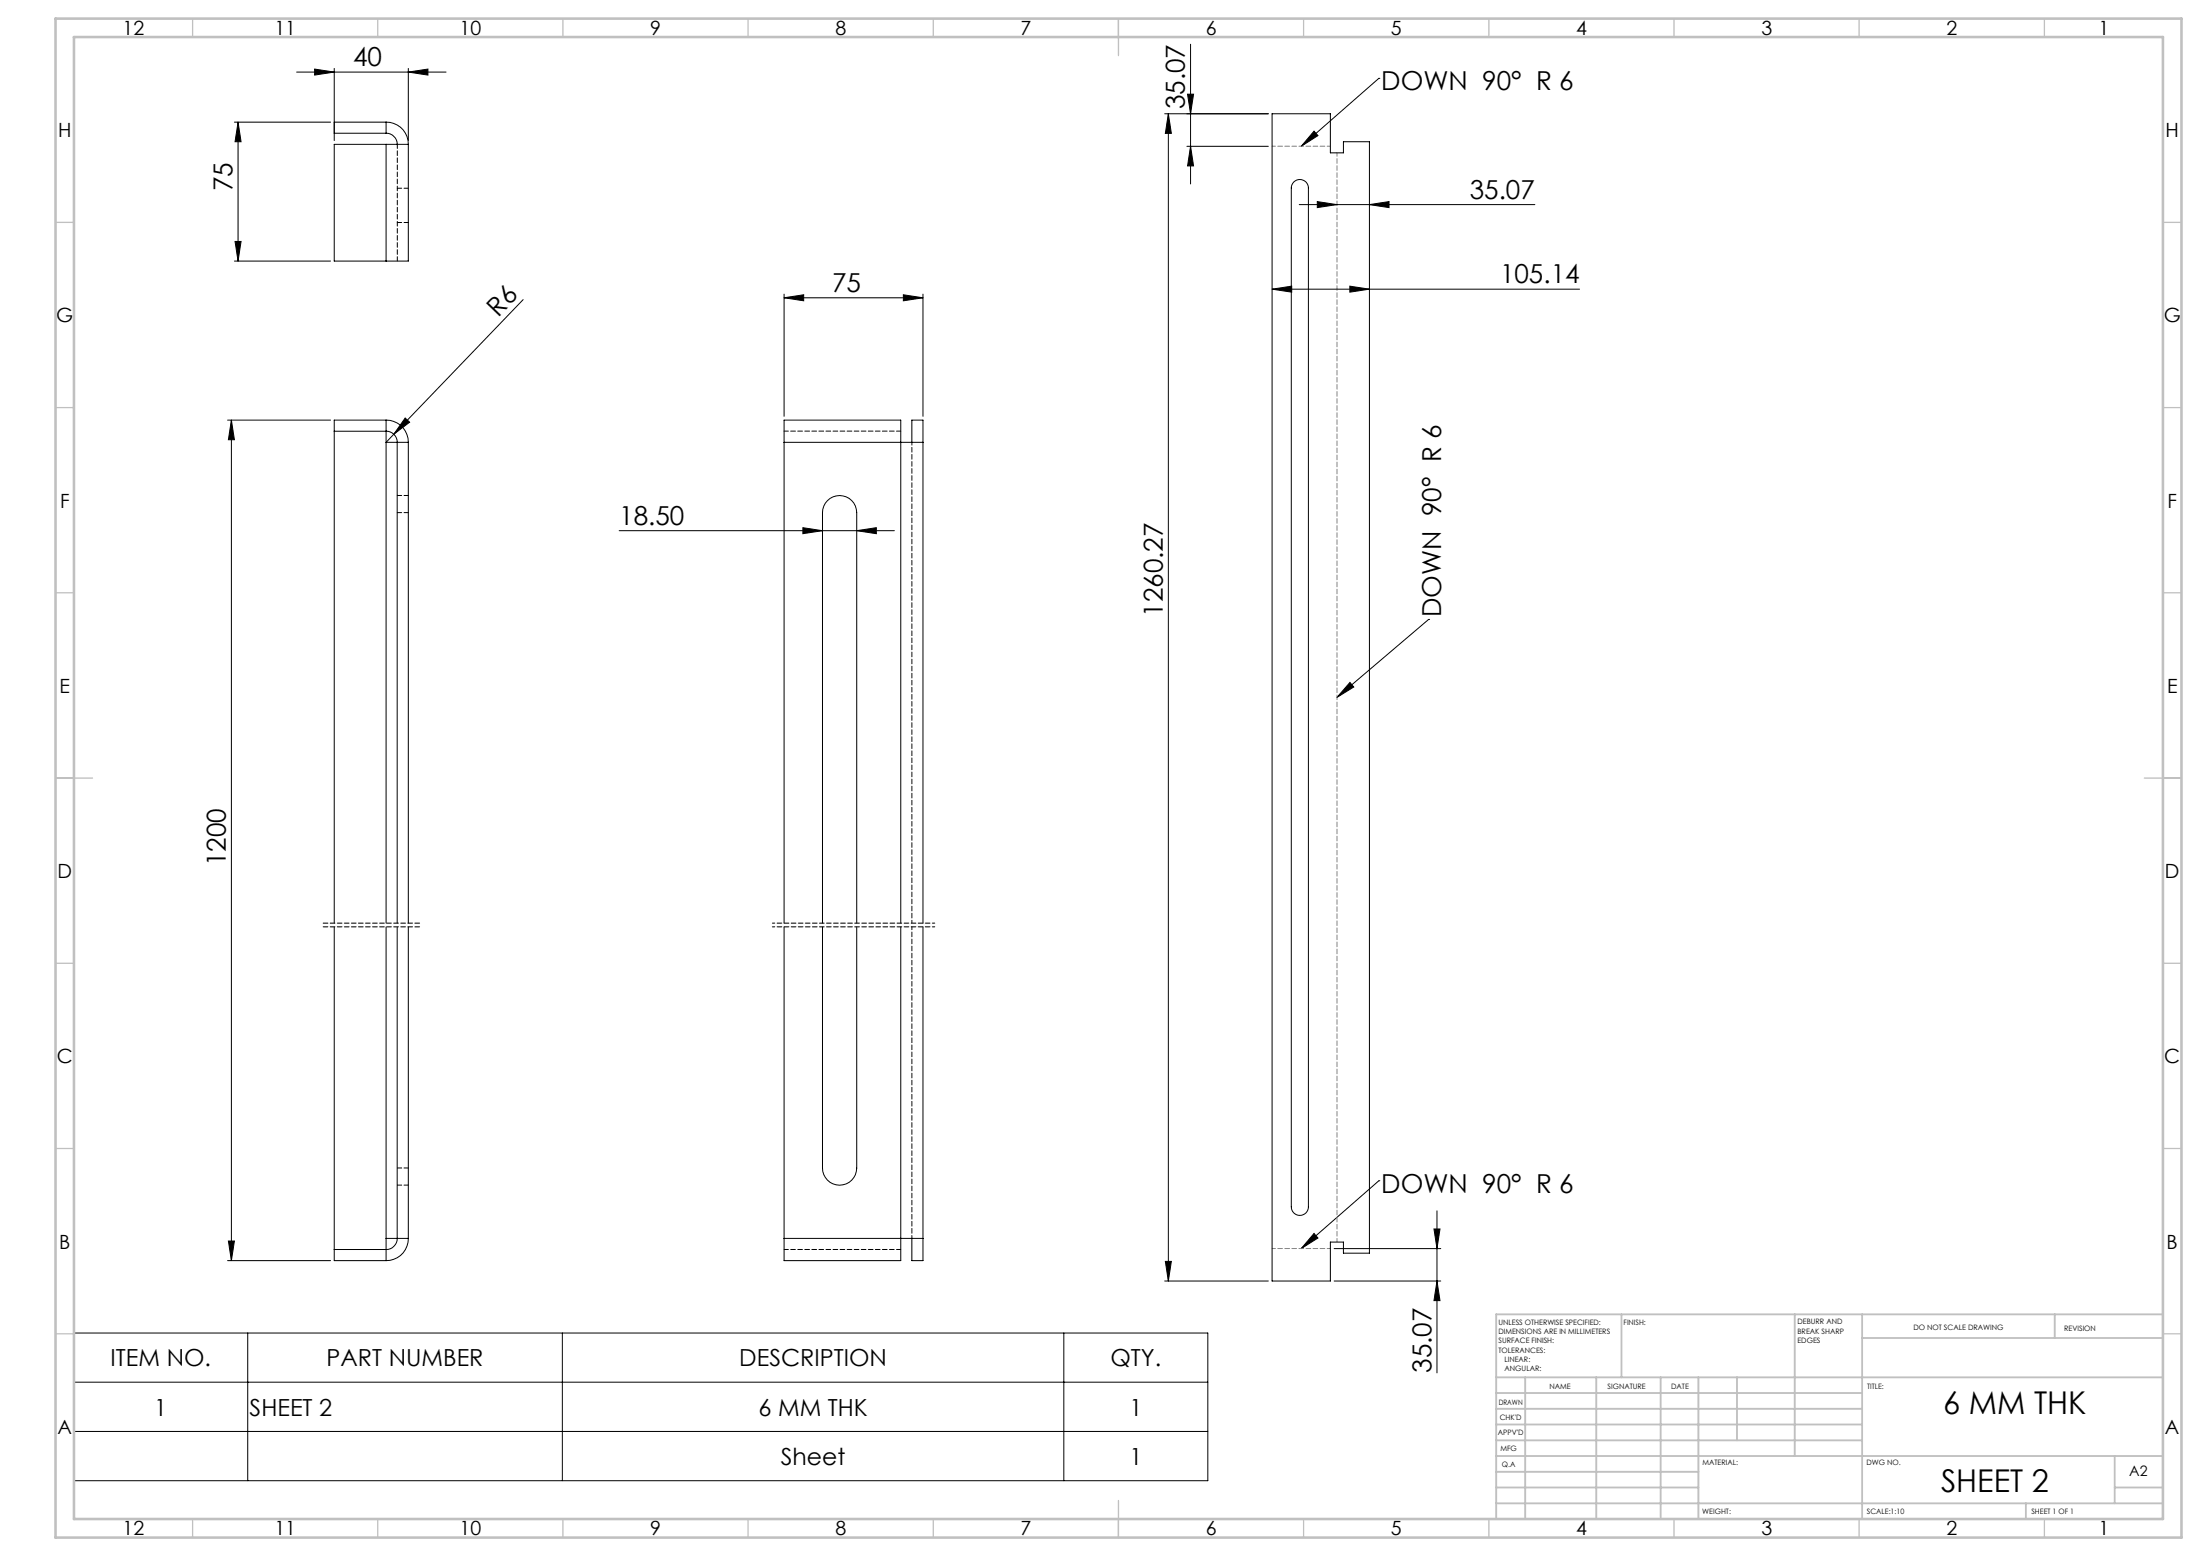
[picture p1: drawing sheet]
<svg xmlns="http://www.w3.org/2000/svg" width="594mm" height="420mm" viewBox="0 0 594 420" stroke-linecap="round" stroke-linejoin="round" font-family="sans-serif">
<g fill="none" stroke="#000" stroke-width=".27">
<path d="M80.1 19.5h40.3M84.9 18.6l5.3 .9-5.3 .8zM90.2 18.5v19.4M110.2 19.5l5.3-.9v1.7zM110.2 18.5v19.4M321.5 11.9v37.8M63.3 33h26M64.3 33l.8 5.3h-1.6zM64.3 33v37.5M90.2 33h14M90.2 36h14M104.2 39h6"/>
<path d="M104.2 33a5.9 5.9 0 0 1 6 6M104.2 36a3 3 0 0 1 3 3M104.2 39h-14v31.5h14M104.2 33v3M104.2 39v31.5M110.2 39v31.5h-6M314.5 30.7h27.9M315.5 30.7l.8 5.3h-1.7zM315.5 30.7v315.1M320.5 39.5h21.9M320.6 25.4h1.7l-.8 5.3zM321.5 39.5l.8 5.3h-1.7z"/>
<path d="M343.5 30.7h15.7v10.6h3.5v-3h7v300h-7v-3h-3.5v10.5h-15.7zM354.8 35.4l1 1.2-4.5 2.9zM372.3 21.1h.1M372.3 21.1l-21 18.4M349.3 49.1a2.32 2.32 0 0 1 2.5-.5 2.32 2.32 0 0 1 1.5 2.1v275a2.31 2.31 0 0 1-2.3 2.4 2.31 2.31 0 0 1-2.3-2.4v-275l.1-.8zM350.8 55.2h63.6M355.7 54.4l5.3 .8-5.3 .8zM369.7 55.2l5.3-.8v1.6zM63.3 70.5h26M63.5 65.2h1.6l-.8 5.3zM211.7 79.4v33M243.9 79.6l5.3 .8-5.3 .8z"/>
<path d="M249.2 79.4v33M343.5 78.1l5.3-.9v1.7zM343.5 78.1h83M364.5 77.2l5.2 .9-5.2 .8zM141.3 80.9l-35 36.3M211.7 80.4l5.3-.8v1.6zM211.7 80.4h37.5M61.5 113.4h27.8M62.5 113.4v226.9M62.5 113.4l.8 5.3h-1.6zM90.2 116.4h14a3 3 0 0 1 3 3M104.2 113.4a5.9 5.9 0 0 1 6 6"/>
<path d="M104.2 113.4h-14v135.8M104.2 113.4v135.8M106.3 117.2l-2.1 2.2h3M107.2 119.4h3M107.2 119.4v129.8M109.4 112.8l1.2 1.2-4.3 3.2zM110.2 119.4v129.8M211.7 119.4v-6h31.5v6M211.7 119.4v129.8M211.7 119.4h31.5M243.2 119.4h6M243.2 119.4v129.8"/>
<path d="M246.2 119.4v-6h3v135.8M167.2 143.2h74.3M216.8 142.4l5.3 .8-5.3 .9zM231.3 143.2l5.3-.8v1.7zM385.7 167.2h.1M385.7 167.2l-24.7 21.1M364.5 184.2l1 1.2-4.5 2.9zM90.2 250.2v90.1h14M104.2 250.2v90.1M107.2 250.2v84.1M110.2 250.2v84.1M211.7 250.2v84.1"/>
<path d="M222.1 249.2v-110.8a4.6 4.6 0 0 1 4.6-4.6 4.6 4.6 0 0 1 4.6 4.6v110.8M222.1 250.2v65.1a4.6 4.6 0 0 0 4.6 4.6 4.6 4.6 0 0 0 4.6-4.6v-65.1M243.2 250.2v84.1M249.2 250.2v90.1h-3v-6M372.3 318.7h.1M372.3 318.7l-21 18.3M61.7 335h1.6l-.8 5.3zM104.2 334.3h3M107.2 334.3a3 3 0 0 1-3 3h-14M107.2 334.3h3M110.2 334.3a5.9 5.9 0 0 1-6 6M211.7 334.3v6h31.5v-6"/>
<path d="M211.7 334.3h31.5M243.2 334.3h6M354.8 332.9l1 1.3-4.5 2.8zM360.2 337h28.8M387.2 331.7h1.6l-.8 5.3zM388 326.8v43.8M19.9 359.8h306.2v39.9h-306.2zM61.5 340.3h27.8M66.9 359.8v39.9M151.8 359.8v39.9M287.2 359.8v39.9M314.5 345.8h27.9"/>
<path d="M314.6 340.5h1.7l-.8 5.3zM360.2 345.8h28.8M388 345.8l.8 5.3h-1.6zM19.9 373.1h306.2M19.9 386.4h306.2"/>
</g>
<path d="M252.4 250.2h-43.9M252.4 249.2h-43.9" fill="none" stroke="#000" stroke-width=".27" stroke-dasharray="1.3 .6" stroke-dashoffset=".6"/>
<path d="M113.4 250.2h-26.3M113.4 249.2h-26.3" fill="none" stroke="#000" stroke-width=".27" stroke-dasharray="1.3 .6" stroke-dashoffset="-.2"/>
<path d="M361 41.2v294" fill="none" stroke="#808080" stroke-width=".27" stroke-dasharray="1.3 .6" stroke-dashoffset=".3"/>
<path d="M343.5 39.5h15.7M359.2 337h-15.7" fill="none" stroke="#808080" stroke-width=".27" stroke-dasharray="1.3 .6" stroke-dashoffset=".4"/>
<g fill="none" stroke="#c0c0c0" stroke-width=".35">
<path d="M52 5v5M102 5v5M152 5v5M202 5v5M252 5v5M302 5v10M352 5v5M402 5v5M452 5v5M502 5v5M552 5v5M15 60h5"/>
<path d="M584 60h5M15 110h5M584 110h5M15 160h5M584 160h5M15 210h10M579 210h10M15 260h5M584 260h5M15 310h5M584 310h5M15 360h5"/>
<path d="M584 360h5M52 410v5M102 410v5M152 410v5M202 410v5M252 410v5M302 405v10M352 410v5M402 410v5M452 410v5M502 410v5M552 410v5"/>
</g>
<g fill="none" stroke="#c0c0c0" stroke-width=".5">
<path d="M437.8 354.8v17M484.6 354.8v38.2M502.8 354.8v55.2M554.8 354.8v6.4M584 354.8h-180v55.2M404 371.8h180M404 376h98.8M411.8 371.8v38.2M431 371.8v38.2M448.4 371.8v38.2M458.6 371.8v38.2M469 371.8v17"/>
<path d="M502.8 361.2h81.2M404 388.8h98.8M404 384.5h98.8M404 380.3h98.8M404 397.3h54.6M404 393h180M571 393v12.8M404 405.8h180M404 401.5h54.6M547 405.8v4.2M571 401.5h13"/>
</g>
<path d="M15 5h574v410h-574zM20 10h564v400h-564z" fill="none" stroke="#c0c0c0" stroke-width=".7"/>
<g fill="#000">
<path d="M109.4 112.8l1.2 1.2-4.3 3.2zM364.5 184.2l1 1.2-4.5 2.9z"/>
<path d="M84.9 18.6l5.3 .9-5.3 .8zM110.2 19.5l5.3-.9v1.7z"/>
<path d="M64.3 33l.8 5.3h-1.6zM63.5 65.2h1.6l-.8 5.3z"/>
<path d="M315.5 30.7l.8 5.3h-1.7zM314.6 340.5h1.7l-.8 5.3zM387.2 331.7h1.6l-.8 5.3zM388 345.8l.8 5.3h-1.6z"/>
<path d="M211.7 80.4l5.3-.8v1.6zM243.9 79.6l5.3 .8-5.3 .8zM343.5 78.1l5.3-.9v1.7zM364.5 77.2l5.2 .9-5.2 .8zM355.7 54.4l5.3 .8-5.3 .8zM369.7 55.2l5.3-.8v1.6z"/>
<path d="M231.3 143.2l5.3-.8v1.7zM216.8 142.4l5.3 .8-5.3 .9z"/>
<path d="M354.8 332.9l1 1.3-4.5 2.8zM354.8 35.4l1 1.2-4.5 2.9z"/>
<path d="M61.7 335h1.6l-.8 5.3zM62.5 113.4l.8 5.3h-1.6zM321.5 39.5l.8 5.3h-1.7zM320.6 25.4h1.7l-.8 5.3z"/>
</g>
<path d="M107.3 38.9v31.5M107.3 50.8h3M107.3 60.1h3M211.7 116.4h31.5M107.3 138.4h3M110.3 133.7h-3M107.3 315.3h3M107.3 319.9h3M243.2 337.3h-31.5" fill="none" stroke="#000" stroke-width=".27" stroke-dasharray="1.3 .6" stroke-dashoffset=".1"/>
<path d="M246.2 119.4v129.8M246.2 250.2v84.1" fill="none" stroke="#000" stroke-width=".27" stroke-dasharray="1.3 .6" stroke-dashoffset=".5"/>
<g font-size="8.5">
<text x="524.7" y="381.8">6 MM THK</text>
<text x="524.1" y="402.7">SHEET 2</text>
</g>
<g font-size="7.1">
<text x="95.3" y="17.9">40</text>
<text x="319.9" y="29.5" transform="rotate(-90 319.9 29.5)">35.07</text>
<text x="372.9" y="24.4">DOWN 90° R 6</text>
<text x="62.8" y="51.7" transform="rotate(-90 62.8 51.7)">75</text>
<text x="396.8" y="53.7">35.07</text>
<text x="405" y="76.5">105.14</text>
<text x="224.7" y="78.8">75</text>
<text x="134.5" y="85.7" transform="rotate(-46 134.5 85.7)">R6</text>
<text x="167.2" y="141.7">18.50</text>
<text x="313.9" y="166.5" transform="rotate(-90 313.9 166.5)">1260.27</text>
<text x="389.1" y="166.6" transform="rotate(-90 389.1 166.6)">DOWN 90° R 6</text>
<text x="61" y="233.9" transform="rotate(-90 61 233.9)">1200</text>
<text x="372.9" y="321.9">DOWN 90° R 6</text>
<text x="386.5" y="370.6" transform="rotate(-90 386.5 370.6)">35.07</text>
</g>
<g font-size="6.3">
<text x="29.9" y="368.8">ITEM NO.</text>
<text x="88.2" y="368.8">PART NUMBER</text>
<text x="199.6" y="368.8">DESCRIPTION</text>
<text x="299.8" y="368.8">QTY.</text>
<text x="41.7" y="382.1">1</text>
<text x="67.4" y="382.1">SHEET 2</text>
<text x="204.8" y="382.1">6 MM THK</text>
<text x="304.9" y="382.1">1</text>
<text x="210.8" y="395.4">Sheet</text>
<text x="304.9" y="395.4">1</text>
</g>
<g font-size="5.3">
<text x="33.1" y="9.5">12</text>
<text x="74.1" y="9.5">11</text>
<text x="124.1" y="9.5">10</text>
<text x="175.6" y="9.5">9</text>
<text x="225.6" y="9.5">8</text>
<text x="275.6" y="9.5">7</text>
<text x="325.6" y="9.5">6</text>
<text x="375.6" y="9.5">5</text>
<text x="425.6" y="9.5">4</text>
<text x="475.6" y="9.5">3</text>
<text x="525.6" y="9.5">2</text>
<text x="566.6" y="9.5">1</text>
<text x="15.7" y="37">H</text>
<text x="584.7" y="37">H</text>
<text x="15.2" y="87">G</text>
<text x="584.2" y="87">G</text>
<text x="16.2" y="137">F</text>
<text x="585.2" y="137">F</text>
<text x="16.1" y="187">E</text>
<text x="585.1" y="187">E</text>
<text x="15.5" y="237">D</text>
<text x="584.5" y="237">D</text>
<text x="15.4" y="287">C</text>
<text x="584.4" y="287">C</text>
<text x="16" y="337">B</text>
<text x="585" y="337">B</text>
<text x="15.5" y="387">A</text>
<text x="584.5" y="387">A</text>
<text x="33.1" y="414.5">12</text>
<text x="74.1" y="414.5">11</text>
<text x="124.1" y="414.5">10</text>
<text x="175.6" y="414.5">9</text>
<text x="225.6" y="414.5">8</text>
<text x="275.6" y="414.5">7</text>
<text x="325.6" y="414.5">6</text>
<text x="375.6" y="414.5">5</text>
<text x="425.6" y="414.5">4</text>
<text x="475.6" y="414.5">3</text>
<text x="525.6" y="414.5">2</text>
<text x="566.6" y="414.5">1</text>
</g>
<text font-size="3.9" x="574.9" y="398.5">A2</text>
<g font-size="2">
<text x="404.6" y="357.6">UNLESS OTHERWISE SPECIFIED:</text>
<text x="438.4" y="357.6">FINISH:</text>
<text x="485.3" y="357.5">DEBURR AND</text>
<text x="485.3" y="360">BREAK SHARP</text>
<text x="516.6" y="359">DO NOT SCALE DRAWING</text>
<text x="557.3" y="359.2">REVISION</text>
<text x="404.6" y="360.1">DIMENSIONS ARE IN MILLIMETERS</text>
<text x="404.6" y="362.6">SURFACE FINISH:</text>
<text x="404.6" y="365.1">TOLERANCES:</text>
<text x="485.3" y="362.5">EDGES</text>
<text x="406.2" y="367.6">LINEAR:</text>
<text x="406.2" y="370.1">ANGULAR:</text>
<text x="418.3" y="375">NAME</text>
<text x="434" y="374.9">SIGNATURE</text>
<text x="451.2" y="374.9">DATE</text>
<text x="504.1" y="374.9">TITLE:</text>
<text x="404.6" y="379.1">DRAWN</text>
<text x="404.9" y="383.3">CHK'D</text>
<text x="404.4" y="387.4">APPV'D</text>
<text x="405.1" y="391.8">MFG</text>
<text x="405.5" y="396">Q.A</text>
<text x="459.6" y="395.5">MATERIAL:</text>
<text x="504" y="395.5">DWG NO.</text>
<text x="459.6" y="408.5">WEIGHT:</text>
<text x="504.1" y="408.6">SCALE:1:10</text>
<text x="548.5" y="408.6">SHEET 1 OF 1</text>
</g>
</svg>
